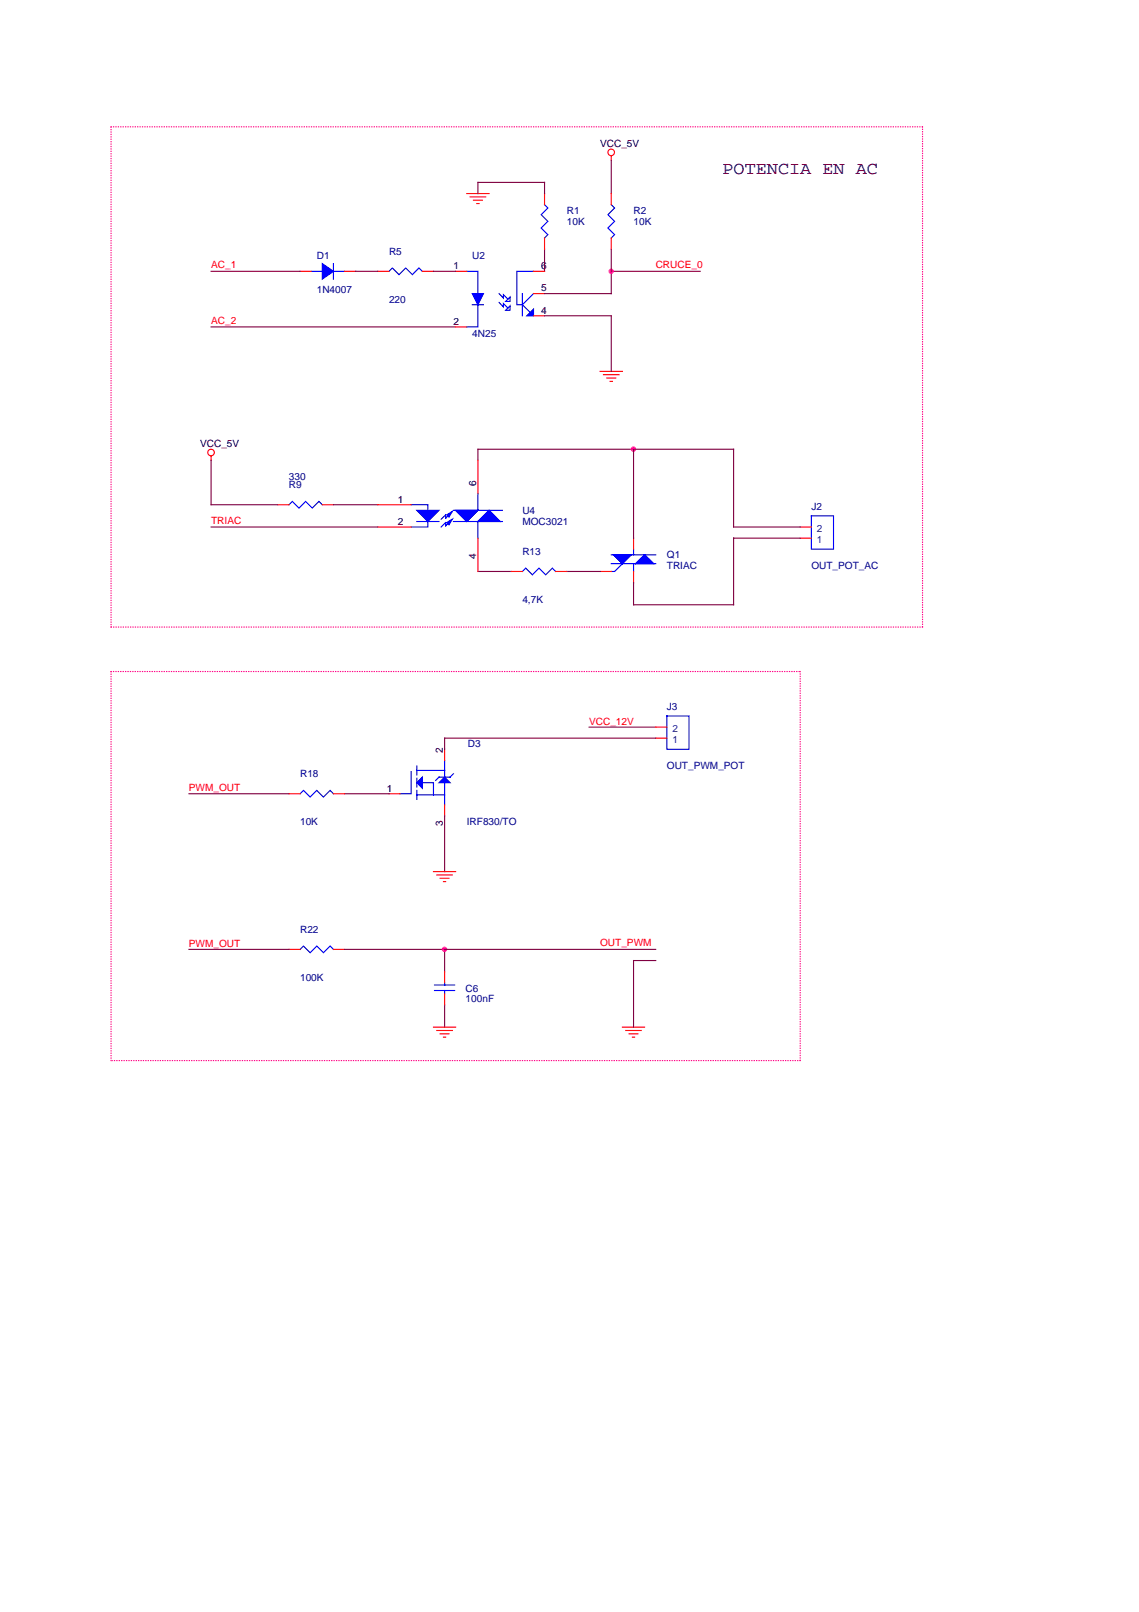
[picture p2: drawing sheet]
<svg xmlns="http://www.w3.org/2000/svg" width="210mm" height="297mm" viewBox="0 0 210 297" stroke-linecap="round" stroke-linejoin="round" font-family="sans-serif">
<g fill="none" stroke="#800040" stroke-width=".2">
<path d="M88.1 35.7v-2.1h12.3v2.1M112.6 29.5v6.2M38.9 50h16.4M65.5 50h4.1M79.9 50h4.1M100.4 45.9v4.1M100.4 58.2h12.2v10.2M112.6 50h16.4M112.6 45.9v8.2h-12.2M38.9 60.2h45.1M38.9 84.8v8.2h12.3M38.9 97.1h30.7"/>
<path d="M61.4 93h8.2M88.1 84.8v-2h47.1v14.3h12.3M116.8 82.8v16.4M147.5 99.2h-12.3v12.2h-18.4v-4M88.1 105.3h6.1M104.5 105.3h6.1M108.6 134h12.2M120.8 136h-38.9v2.1M34.8 146.3h18.5M63.5 146.3h8.2M81.9 150.4v10.2M34.8 174.9h18.5"/>
<path d="M63.5 174.9h57.3M81.9 174.9v4.1M120.8 177h-4v12.3M81.9 185.2v4.1"/>
</g>
<g fill="none" stroke="#f00" stroke-width=".2">
<path d="M86 35.7h4.1M86.6 36.3h2.9M87.2 36.9h1.7M87.9 37.5h.4M100.4 35.7v2M112.6 28.7v.8M112.6 35.7v2M55.3 50h2M63.5 50h2M69.6 50h2.1M77.8 50h2.1M84 50h2"/>
<path d="M98.3 50h2.1M98.3 54.1h2.1M98.3 58.2h2.1M100.4 43.9v2M112.6 43.9v2M84 60.2h2M110.6 68.4h4.1M111.2 69h2.9M111.8 69.7h1.7M112.4 70.3h.5M38.9 84v.8M51.2 93h2.1"/>
<path d="M59.4 93h2M69.6 93h6.2M69.6 97.1h6.2M88.1 84.8v6.2M88.1 99.2v6.1M116.8 99.2v2M147.5 99.2h2M147.5 97.1h2M94.2 105.3h2.1M102.4 105.3h2.1M110.6 105.3h2M116.8 105.3v2.1"/>
<path d="M81.9 138.1v2M120.8 136h2.1M120.8 134h2.1M53.3 146.3h2M61.4 146.3h2.1M71.7 146.3h2M81.9 148.3v2.1M53.3 174.9h2M61.4 174.9h2.1M79.9 160.6h4.1M80.5 161.2h2.9M81.1 161.8h1.6"/>
<path d="M81.7 162.5h.4M81.9 179v2.1M79.9 189.3h4.1M80.5 189.9h2.9M81.1 190.5h1.6M81.7 191.1h.4M81.9 183.1v2.1M114.7 189.3h4.1M115.3 189.9h2.9M115.9 190.5h1.7M116.5 191.1h.4"/>
<circle cx="112.6" cy="28.1" r=".61"/>
<circle cx="38.9" cy="83.4" r=".61"/>
</g>
<g fill="none" stroke="#00f" stroke-width=".2">
<path d="M100.4 37.7l.6 .6-1.3 1.3 1.3 1.2-1.3 1.2 1.3 1.2-.6 .7M112.6 37.7l.7 .6-1.3 1.3 1.3 1.2-1.3 1.2 1.3 1.2-.7 .7M57.3 50h2.1M61.4 48.6v2.8M61.4 50h2.1M71.7 50l.6-.6 1.2 1.2 1.3-1.2 1.2 1.2 1.2-1.2 .6 .6M86 50h2.1v4.1M87 56.2h2.1M88.1 56.2v4h-2.1M92 54.1l.8 .8v-.6l.8 .8 .4-.4v.8h-.8l.4-.4M92 55.7l.8 .9v-.7l.8 .9 .4-.5v.9h-.8l.4-.4M96.3 54.1v4.1"/>
<path d="M98.3 50h-3.1v6.2h1.1M98.3 54.1l-2 2.1 1.4 1.4M53.3 93l.6-.6 1.2 1.2 1.2-1.2 1.3 1.2 1.2-1.2 .6 .6M75.8 93h3v1M76.8 96.1h4.1M78.8 96.1v1h-3M83 94.7l-.9 .8v-.6l-.8 .8M83 96.1l-.9 .8v-.6l-.8 .8M83.6 96.1h9M83.6 94h9M88.1 91v3l-2.1 2.1-2-2.1M92.2 96.1l-2.1-2.1-2 2.1v3.1"/>
<path d="M149.5 95.1h4.1v6.1h-4.1zM96.3 105.3l.6-.6 1.2 1.2 1.2-1.2 1.3 1.2 1.2-1.2 .6 .6M112.6 102.2h8.2M112.6 103.9h8.2M113.1 102.2l1.6 1.7M114.7 103.9l-1.4 1.4h-.7M116.3 102.2l-1.6 1.7M116.8 101.2v1M116.8 103.9v1.4M117.2 103.9l1.6-1.7 1.6 1.7M122.9 131.9h4.1v6.2h-4.1zM55.3 146.3l.6-.7 1.2 1.3 1.3-1.3 1.2 1.3 1.2-1.3 .6 .7"/>
<path d="M75.8 142.2v4.1h-2.1M76.8 142h5.1v1.2M76.8 141.1v1.7M76.8 143.4v1.6M76.8 145.6v1.7M77.8 144.2h2.1v2.3M81.9 144.2v2.3h-5.1M81.9 140.1v1.9M81.9 146.5v1.8M83.6 142.6l-.6 .6h-2.1l-.6 .6M55.3 174.9l.6-.6 1.2 1.3 1.3-1.3 1.2 1.3 1.2-1.3 .6 .6M80.1 182.5h3.7"/>
<path d="M80.1 181.5h3.7M81.9 181.1v.4M81.9 182.5v.6"/>
</g>
<g fill="#00f" stroke="#00f" stroke-width=".2">
<path d="M113.1 102.2h3.2l-1.6 1.7z" fill-rule="evenodd"/>
<path d="M117.2 103.9l1.6-1.7 1.6 1.7z" fill-rule="evenodd"/>
<path d="M77.8 143.2v2l-1-1z" fill-rule="evenodd"/>
<path d="M81.9 143.2l1.1 1h-2.1z" fill-rule="evenodd"/>
<path d="M59.4 48.6l2 1.4-2 1.4z" fill-rule="evenodd"/>
<path d="M97.7 57.6l.6-.6v1.2h-1.2z" fill-rule="evenodd"/>
<path d="M87 54.1h2.1l-1 2.1z" fill-rule="evenodd"/>
<path d="M76.8 94h4.1l-2.1 2.1z" fill-rule="evenodd"/>
<path d="M84 94h4.1l-2.1 2.1z" fill-rule="evenodd"/>
<path d="M90.1 94l2.1 2.1h-4.1z" fill-rule="evenodd"/>
<path d="M82.3 94.9l1.1-.7-.7 1.1z" fill-rule="evenodd"/>
<path d="M82.3 96.3l1.1-.6-.7 1z" fill-rule="evenodd"/>
</g>
<g fill="#f0f" stroke="#f0f" stroke-width=".2">
<circle cx="81.9" cy="174.9" r=".4"/>
<circle cx="116.7" cy="82.8" r=".4"/>
<circle cx="112.6" cy="50" r=".4"/>
</g>
<path d="M20.5 23.4h149.5M170 23.4v92.1M20.5 115.5v-92.1M170 115.5h-149.5M20.5 123.7h127M147.5 123.7v71.7M20.5 195.4v-71.7M147.5 195.4h-127" fill="none" stroke="#ff0080" stroke-width=".2" stroke-dasharray="0 .4"/>
<text font-size="3.3" x="133.1" y="32.2">POTENCIA EN AC</text>
<g font-size="1.8">
<text x="110.6" y="27.1">VCC_5V</text>
<text x="83.6" y="49.6">1</text>
<text x="99.7" y="49.6">6</text>
<text x="99.7" y="53.7">5</text>
<text x="83.6" y="59.8">2</text>
<text x="99.7" y="57.8">4</text>
<text x="36.9" y="82.4">VCC_5V</text>
<text x="87.7" y="89.5" transform="rotate(-90 87.7 89.5)">6</text>
<text x="73.3" y="92.6">1</text>
<text x="73.3" y="96.7">2</text>
<text x="87.7" y="103.1" transform="rotate(-90 87.7 103.1)">4</text>
<text x="81.6" y="138.7" transform="rotate(-90 81.6 138.7)">2</text>
<text x="71.3" y="145.9">1</text>
<text x="81.6" y="152.2" transform="rotate(-90 81.6 152.2)">3</text>
</g>
<g font-size="1.8" fill="#000080">
<text x="104.5" y="39.4">R1</text>
<text x="104.5" y="41.4">10K</text>
<text x="116.8" y="39.4">R2</text>
<text x="116.8" y="41.4">10K</text>
<text x="58.4" y="47.8">D1</text>
<text x="71.7" y="46.9">R5</text>
<text x="87" y="47.8">U2</text>
<text x="58.4" y="53.9">1N4007</text>
<text x="71.7" y="55.8">220</text>
<text x="87" y="62.1">4N25</text>
<text x="53.3" y="90">R9</text>
<text x="53.3" y="88.5">330</text>
<text x="96.3" y="94.7">U4</text>
<text x="149.5" y="94">J2</text>
<text x="96.3" y="96.7">MOC3021</text>
<text x="96.3" y="102.2">R13</text>
<text x="122.9" y="102.8">Q1</text>
<text x="122.9" y="104.9">TRIAC</text>
<text x="149.5" y="104.9">OUT_POT_AC</text>
<text x="96.3" y="111.1">4,7K</text>
<text x="122.9" y="130.9">J3</text>
<text x="86.2" y="137.7">D3</text>
<text x="55.3" y="143.2">R18</text>
<text x="122.9" y="141.8">OUT_PWM_POT</text>
<text x="55.3" y="152">10K</text>
<text x="86" y="152">IRF830/TO</text>
<text x="55.3" y="171.9">R22</text>
<text x="55.3" y="180.7">100K</text>
<text x="85.8" y="182.7">C6</text>
<text x="85.8" y="184.6">100nF</text>
</g>
<g font-size="1.8" fill="#f00">
<text x="38.9" y="49.4">AC_1</text>
<text x="120.8" y="49.4">CRUCE_0</text>
<text x="38.9" y="59.6">AC_2</text>
<text x="38.9" y="96.5">TRIAC</text>
<text x="108.6" y="133.6">VCC_12V</text>
<text x="34.8" y="145.7">PWM_OUT</text>
<text x="34.8" y="174.5">PWM_OUT</text>
<text x="110.6" y="174.3">OUT_PWM</text>
</g>
<g font-size="1.8" fill="#004080">
<text x="150.5" y="100">1</text>
<text x="150.5" y="97.9">2</text>
<text x="123.9" y="136.9">1</text>
<text x="123.9" y="134.8">2</text>
</g>
</svg>
